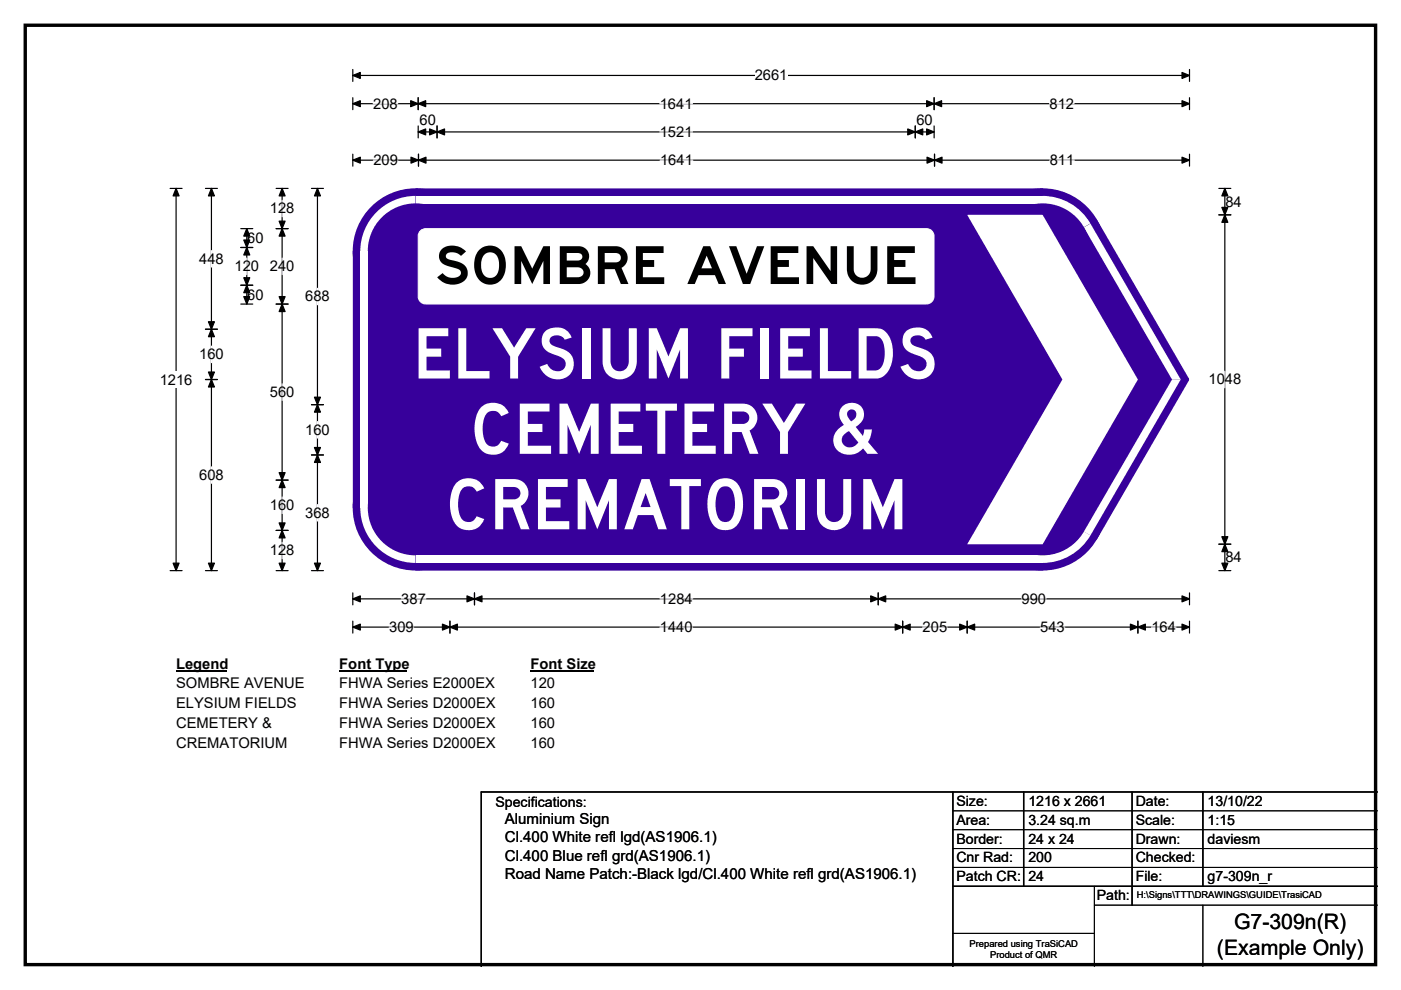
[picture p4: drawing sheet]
<svg xmlns="http://www.w3.org/2000/svg" width="297mm" height="210mm" viewBox="0 0 297 210" stroke-linecap="round" stroke-linejoin="round" font-family="sans-serif">
<path d="M5.4 5.4h286.3v199.2h-286.3z" fill="none" stroke="#000" stroke-width=".72"/>
<path d="M74.8 16h177.4M74.8 14.7v2.6M252.2 14.7v2.6" fill="none" stroke="#000" stroke-width=".25"/>
<path d="M74.8 16l1.6-.6v1.2zM250.6 15.4l1.6 .6-1.6 .6z" fill="#000" stroke="#000" stroke-width=".25"/>
<path d="M160 14.3h7v3.5h-7z" fill="#fff"/>
<g fill="none" stroke="#000" stroke-width=".25">
<path d="M36.1 40h2.5M37.3 40v81M74.8 22h177.4M74.8 20.7v2.6M74.8 32.7v2.5M74.8 34h177.4M88.7 20.7v2.6M88.7 26.7v2.6M88.7 28h109.4M88.7 32.7v2.5M92.7 26.7v2.6M194.1 26.7v2.6"/>
<path d="M198.1 26.7v2.6M198.1 20.7v2.6M198.1 32.7v2.5M252.2 20.7v2.6M252.2 32.7v2.5M36.1 121h2.5M74.8 125.8v2.5M74.8 131.7v2.6M74.8 127h177.4M74.8 133h177.4M95.4 131.7v2.6M100.6 125.8v2.5"/>
<path d="M186.2 125.8v2.5M191.4 131.7v2.6M205.1 131.7v2.6M241.3 131.7v2.6M252.2 125.8v2.5M252.2 131.7v2.6"/>
</g>
<g fill="#000" stroke="#000" stroke-width=".25">
<path d="M37.3 40l.7 1.6h-1.3zM74.8 22l1.6-.6v1.2zM74.8 34l1.6-.7v1.3zM88.7 22l1.6-.6v1.2zM87.1 21.4l1.6 .6-1.6 .6zM88.7 28l1.6-.7v1.3zM88.7 34l1.6-.7v1.3zM87.1 33.3l1.6 .7-1.6 .6zM92.7 28l1.6-.7v1.3zM91.1 27.3l1.6 .7-1.6 .6zM192.5 27.3l1.6 .7-1.6 .6zM194.1 28l1.5-.7v1.3z"/>
<path d="M196.5 21.4l1.6 .6-1.6 .6zM198.1 22l1.5-.6v1.2zM196.5 27.3l1.6 .7-1.6 .6zM196.6 33.3l1.5 .7-1.5 .6zM198.1 34l1.6-.7v1.3zM250.6 21.4l1.6 .6-1.6 .6zM250.6 33.3l1.6 .7-1.6 .6zM36.7 119.4h1.3l-.7 1.6zM74.8 127l1.6-.6v1.3zM74.8 133l1.6-.6v1.2zM95.4 133l1.6-.6v1.2zM93.8 132.4l1.6 .6-1.6 .6z"/>
<path d="M100.6 127l1.6-.6v1.3zM99 126.4l1.6 .6-1.6 .7zM184.6 126.4l1.6 .6-1.6 .7zM186.2 127l1.6-.6v1.3zM189.8 132.4l1.6 .6-1.6 .6zM191.4 133l1.6-.6v1.2zM203.5 132.4l1.6 .6-1.6 .6zM205.1 133l1.5-.6v1.2zM239.7 132.4l1.6 .6-1.6 .6zM241.3 133l1.5-.6v1.2zM250.6 126.4l1.6 .6-1.6 .7zM250.6 132.4l1.6 .6-1.6 .6z"/>
</g>
<g fill="none" stroke="#fff" stroke-width=".25">
<path d="M79.1 22h5.2M79.2 34h5.2M139.9 22h6.9M139.9 28h6.9M140 34h6.9M222.5 22h5.2M222.6 34h5.2M82.5 133h5.2M85.1 127h5.2M139.9 133h7M139.9 127h7M195.6 133h5.2"/>
<path d="M216.6 127h5.2M220.6 133h5.2M244.1 133h5.2"/>
</g>
<path d="M33.9 78.8h6.9v3.5h-6.9z" fill="#fff"/>
<g fill="none" stroke="#000" stroke-width=".25">
<path d="M43.6 40h2.5M44.8 40v81M58.5 40h2.6M59.8 40v81M66 40h2.6M67.3 40v81M258.4 40h2.6M259.7 40v81M51.1 52.5h2.5M51.1 48.5h2.5M52.3 48.5v16M58.5 48.5h2.6"/>
<path d="M258.4 45.6h2.6M43.6 69.8h2.5M51.1 60.5h2.5M51.1 64.5h2.5M58.5 64.5h2.6M43.6 80.5h2.5M66 85.8h2.6M66 96.5h2.6M58.5 101.8h2.6M58.5 112.5h2.6M258.4 115.4h2.6M43.6 121h2.5"/>
<path d="M58.5 121h2.6M66 121h2.6M258.4 121h2.6"/>
</g>
<g fill="#000" stroke="#000" stroke-width=".25">
<path d="M44.8 40l.7 1.6h-1.3zM59.8 40l.6 1.6h-1.2zM67.3 40l.6 1.6h-1.2zM259.7 40l.6 1.6h-1.2zM52.3 52.5l.7 1.6h-1.3zM52.3 48.5l.7 1.6h-1.3zM51.7 50.9h1.3l-.7 1.6zM59.8 48.5l.6 1.6h-1.2zM59.2 46.9h1.2l-.6 1.6zM259.7 45.6l.6 1.6h-1.2zM259.1 44h1.2l-.6 1.6zM44.8 69.8l.7 1.6h-1.3z"/>
<path d="M44.2 68.2h1.3l-.7 1.6zM51.7 58.9h1.3l-.7 1.6zM52.3 60.5l.7 1.6h-1.3zM51.7 62.9h1.3l-.7 1.6zM59.2 62.9h1.2l-.6 1.6zM59.8 64.5l.6 1.6h-1.2zM44.2 78.9h1.3l-.7 1.6zM44.8 80.5l.7 1.6h-1.3zM67.3 85.8l.6 1.6h-1.2zM66.7 94.9h1.2l-.6 1.6zM66.7 84.2h1.2l-.6 1.6zM67.3 96.5l.6 1.6h-1.2z"/>
<path d="M59.2 100.2h1.2l-.6 1.6zM59.8 101.8l.6 1.6h-1.2zM59.2 110.9h1.2l-.6 1.6zM59.8 112.5l.6 1.6h-1.2zM259.1 113.8h1.2l-.6 1.6zM259.7 115.4l.6 1.6h-1.2zM44.2 119.4h1.3l-.7 1.6zM59.2 119.4h1.2l-.6 1.6zM66.7 119.4h1.2l-.6 1.6zM259.1 119.4h1.2l-.6 1.6z"/>
</g>
<g fill="none" stroke="#fff" stroke-width=".25">
<path d="M44.8 53.1v3.5M52.3 54.7v3.6M59.8 42.5v3.5M59.8 54.7v3.6M44.8 73.4v3.5M67.3 61.2v3.4M259.7 78.7v3.6M44.8 99v3.5M59.8 81.4v3.5M67.3 89.4v3.5M59.8 105.4v3.5M59.8 115v3.5"/>
<path d="M67.3 107v3.5"/>
</g>
<path d="M37.3 139h10.8v3.5h-10.8z" fill="#fff"/>
<path d="M37.3 142.3h10.8" fill="none" stroke="#000" stroke-width=".32"/>
<path d="M71.9 139h14.5v3.5h-14.5z" fill="#fff"/>
<path d="M71.9 142.3h14.5" fill="none" stroke="#000" stroke-width=".32"/>
<path d="M112.5 139h13.5v3.5h-13.5z" fill="#fff"/>
<path d="M112.5 142.3h13.5" fill="none" stroke="#000" stroke-width=".32"/>
<g fill="#fff">
<path d="M37.3 143.2h27.1v3.5h-27.1z"/>
<path d="M71.9 143.2h32.9v3.5h-32.9z"/>
<path d="M112.5 143.2h5.2v3.5h-5.2z"/>
<path d="M37.3 147.4h25.4v3.5h-25.4z"/>
<path d="M71.9 147.4h33.1v3.5h-33.1z"/>
<path d="M112.5 147.4h5.2v3.5h-5.2z"/>
<path d="M37.3 151.6h20.2v3.5h-20.2z"/>
<path d="M71.9 151.6h33.1v3.5h-33.1z"/>
<path d="M112.5 151.6h5.2v3.5h-5.2z"/>
<path d="M37.3 155.8h23.5v3.5h-23.5z"/>
<path d="M71.9 155.8h33.1v3.5h-33.1z"/>
<path d="M112.5 155.8h5.2v3.5h-5.2z"/>
</g>
<g fill="#37009b">
<path d="M74.8 53.3l13.3-13.3h133l11.5 6.6 19.5 33.7v.4l-19.5 33.7-11.5 6.6h-133l-13.3-13.3z" fill-rule="evenodd"/>
<circle cx="88.1" cy="53.3" r="13.3"/>
<circle cx="88.1" cy="107.7" r="13.3"/>
<circle cx="221" cy="107.7" r="13.3"/>
<circle cx="251.8" cy="80.5" r=".33"/>
<circle cx="221" cy="53.3" r="13.3"/>
</g>
<g fill="#fff">
<path d="M88.1 41.6h133v1.6h-133z" fill-rule="evenodd"/>
<path d="M79.8 45a11.7 11.7 0 0 1 8.3-3.4v11.7h-11.7a11.7 11.7 0 0 1 3.4-8.3z" fill-rule="evenodd"/>
</g>
<circle cx="88.1" cy="53.3" r="10.1" fill="#37009b"/>
<g fill="#fff">
<path d="M76.4 53.3h1.6v54.4h-1.6z" fill-rule="evenodd"/>
<path d="M76.4 107.5v.2h11.7v11.7a11.7 11.7 0 0 1-11.7-11.9z" fill-rule="evenodd"/>
</g>
<circle cx="88.1" cy="107.7" r="10.1" fill="#37009b"/>
<g fill="#fff">
<path d="M88.1 117.8h133v1.6h-133z" fill-rule="evenodd"/>
<path d="M221 107.7l10.2 5.8a11.8 11.8 0 0 1-10.3 5.9h.1z" fill-rule="evenodd"/>
</g>
<circle cx="221" cy="107.7" r="10.1" fill="#37009b"/>
<g fill="#fff">
<path d="M248.5 80.5h1.8l-19.1 33.1-1.4-.8z"/>
<path d="M229.8 48.2l1.4-.8 19.1 33.1h-1.8z"/>
<path d="M220.9 41.6a11.7 11.7 0 0 1 10.3 5.8l-10.2 5.9v-11.7z" fill-rule="evenodd"/>
</g>
<circle cx="221" cy="53.3" r="10.1" fill="#37009b"/>
<path d="M205.1 45.6h16l20.2 34.9-20.2 34.9h-16l20.2-34.9z" fill-rule="evenodd" fill="#fff"/>
<path d="M89.3 48.8l1-.3h106.1a1.59 1.59 0 0 1 1.6 1.6v12.8a1.61 1.61 0 0 1-1.6 1.6h-106.1a1.59 1.59 0 0 1-1.6-1.6v-12.8v-.5z" fill-rule="evenodd" fill="#fff" stroke="#fff" stroke-width=".21"/>
<path d="M202 168v37M217 168v20M240 168v24M255 168v20M292 168h-190v37M202 188h90" fill="none" stroke="#000" stroke-width=".3"/>
<path d="M202 172h90M202 176h90M202 180h90M202 184h90M202 198h30M232 192h60M232 188v17M255 192v13" fill="none" stroke="#000" stroke-width=".21"/>
<g font-size="14.8" fill="#fff">
<text x="87.5" y="80.3">ELYSIUM FIELDS</text>
<text x="99.5" y="96.3">CEMETERY &amp;</text>
<text x="94.3" y="112.3">CREMATORIUM</text>
</g>
<text font-size="11.1" x="92.1" y="60.2">SOMBRE AVENUE</text>
<g font-size="4.5">
<text x="261.6" y="197.1">G7-309n(R)</text>
<text x="258" y="202.5">(Example Only)</text>
</g>
<g font-size="3.2">
<text x="107" y="178.7">Cl.400 White refl lgd(AS1906.1)</text>
<text x="107" y="174.9">Aluminium Sign</text>
<text x="107" y="182.5">Cl.400 Blue refl grd(AS1906.1)</text>
<text x="107" y="186.4">Road Name Patch:-Black lgd/Cl.400 White refl grd(AS1906.1)</text>
</g>
<g font-size="3.1">
<text x="160" y="17.1">2661</text>
<text x="79.1" y="23.1">208</text>
<text x="139.9" y="23.1">1641</text>
<text x="222.5" y="23.1">812</text>
<text x="88.9" y="26.6">60</text>
<text x="139.9" y="29">1521</text>
<text x="194.3" y="26.6">60</text>
<text x="79.2" y="35">209</text>
<text x="140" y="35">1641</text>
<text x="222.6" y="35">811</text>
<text x="57.2" y="45.3">128</text>
<text x="259.8" y="43.8">84</text>
<text x="52.4" y="51.5">60</text>
<text x="42.2" y="55.9">448</text>
<text x="49.7" y="57.5">120</text>
<text x="57.2" y="57.5">240</text>
<text x="52.4" y="63.5">60</text>
<text x="64.7" y="63.9">688</text>
<text x="42.2" y="76.2">160</text>
<text x="33.9" y="81.6">1216</text>
<text x="256.2" y="81.5">1048</text>
<text x="57.2" y="84.2">560</text>
<text x="64.7" y="92.2">160</text>
<text x="42.2" y="101.8">608</text>
<text x="57.2" y="108.2">160</text>
<text x="64.7" y="109.8">368</text>
<text x="57.2" y="117.8">128</text>
<text x="259.8" y="119.3">84</text>
<text x="85.1" y="128.1">387</text>
<text x="139.9" y="128.1">1284</text>
<text x="216.6" y="128.1">990</text>
<text x="82.5" y="134.1">309</text>
<text x="139.9" y="134.1">1440</text>
<text x="195.6" y="134.1">205</text>
<text x="220.6" y="134.1">543</text>
<text x="244.1" y="134.1">164</text>
<text x="37.3" y="141.8">Legend</text>
<text x="71.9" y="141.8">Font Type</text>
<text x="112.5" y="141.8">Font Size</text>
<text x="37.3" y="146">SOMBRE AVENUE</text>
<text x="71.9" y="146">FHWA Series E2000EX</text>
<text x="112.5" y="146">120</text>
<text x="37.3" y="150.2">ELYSIUM FIELDS</text>
<text x="37.3" y="154.4">CEMETERY &amp;</text>
<text x="71.9" y="150.2">FHWA Series D2000EX</text>
<text x="71.9" y="154.4">FHWA Series D2000EX</text>
<text x="112.5" y="150.2">160</text>
<text x="112.5" y="154.4">160</text>
<text x="37.3" y="158.6">CREMATORIUM</text>
<text x="71.9" y="158.6">FHWA Series D2000EX</text>
<text x="112.5" y="158.6">160</text>
</g>
<g font-size="3">
<text x="105" y="171.2">Specifications:</text>
<text x="202.8" y="170.9">Size:</text>
<text x="218" y="170.9">1216 x 2661</text>
<text x="240.8" y="170.9">Date:</text>
<text x="256" y="170.9">13/10/22</text>
<text x="202.8" y="174.9">Area:</text>
<text x="202.8" y="178.9">Border:</text>
<text x="218" y="174.9">3.24 sq.m</text>
<text x="218" y="178.9">24 x 24</text>
<text x="240.8" y="174.9">Scale:</text>
<text x="240.8" y="178.9">Drawn:</text>
<text x="256" y="174.9">1:15</text>
<text x="256" y="178.9">daviesm</text>
<text x="202.8" y="182.9">Cnr Rad:</text>
<text x="218" y="182.9">200</text>
<text x="240.8" y="182.9">Checked:</text>
<text x="202.8" y="186.9">Patch CR:</text>
<text x="218" y="186.9">24</text>
<text x="232.5" y="190.9">Path:</text>
<text x="240.8" y="186.9">File:</text>
<text x="256" y="186.9">g7-309n_r</text>
</g>
<g font-size="2">
<text x="241" y="190.5">H:\Signs\TTT\DRAWINGS\GUIDE\TrasiCAD</text>
<text x="205.6" y="200.8">Prepared using TraSiCAD</text>
<text x="209.9" y="203.2">Product of QMR</text>
</g>
</svg>
